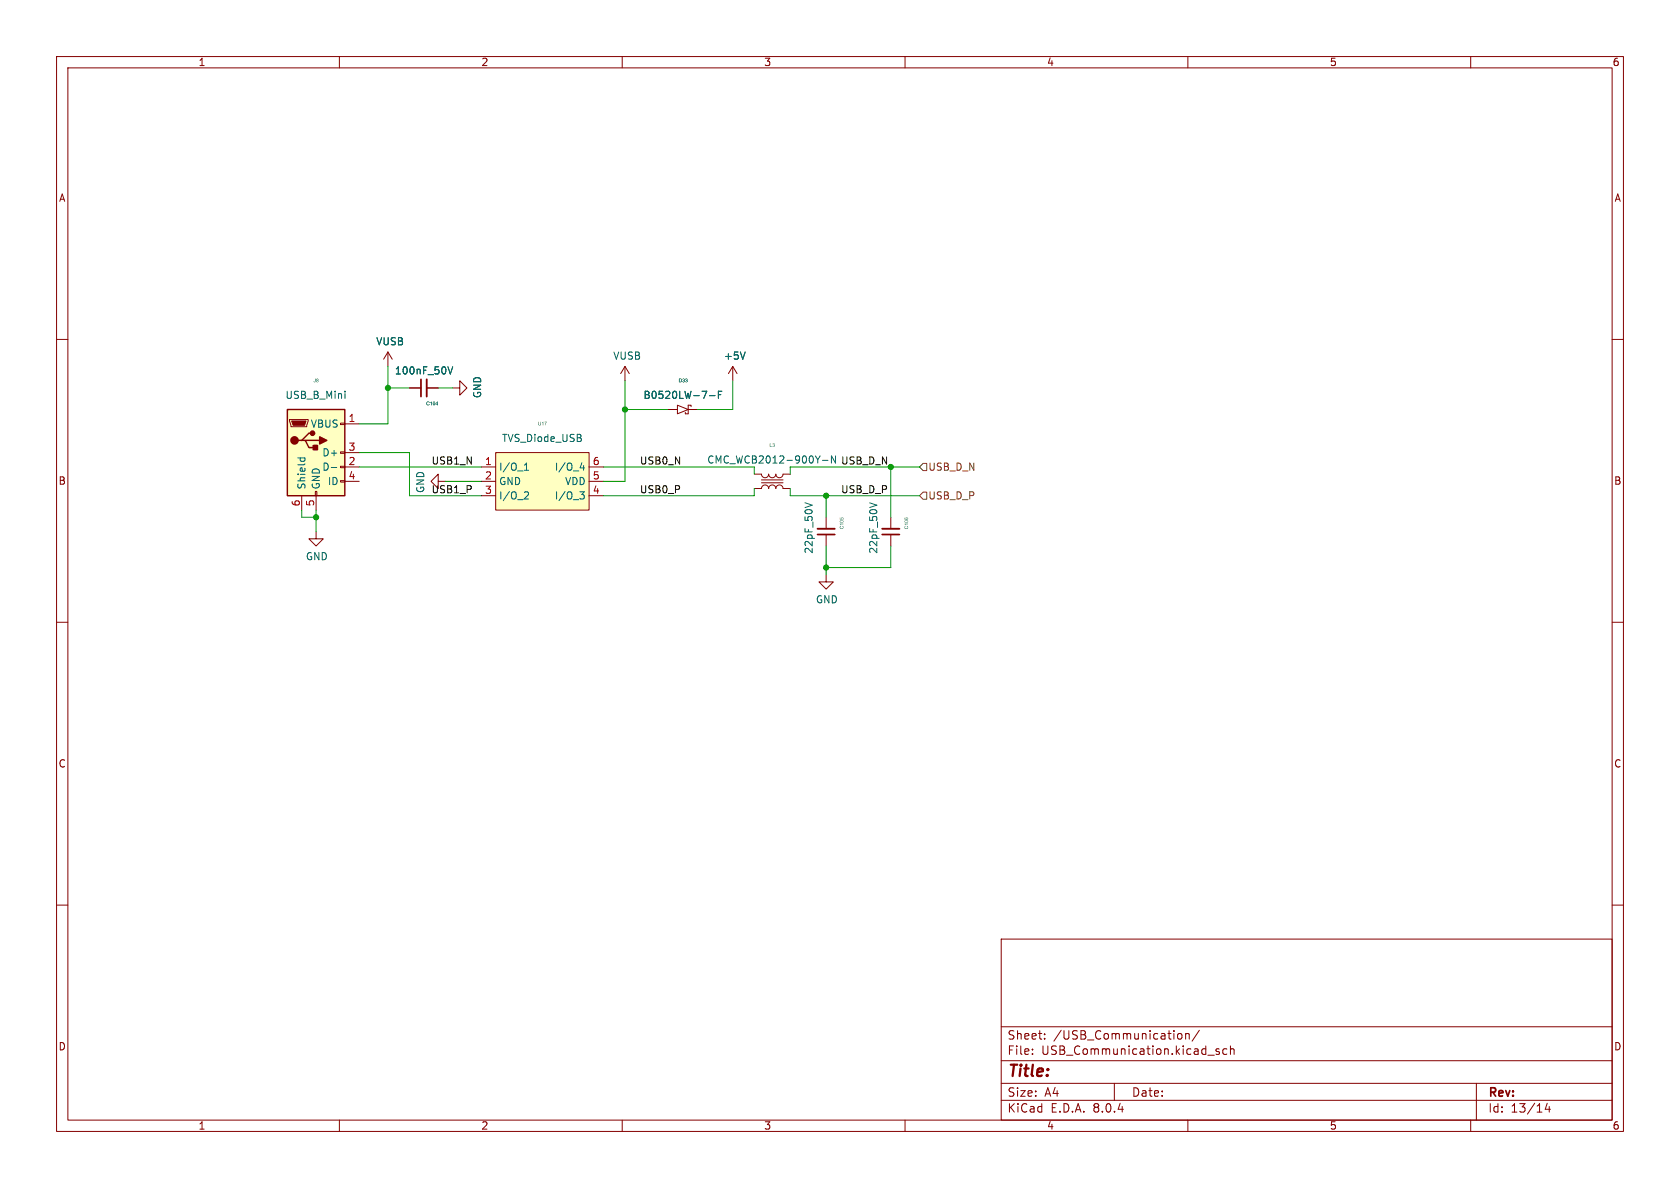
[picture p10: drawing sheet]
<svg xmlns="http://www.w3.org/2000/svg" width="297mm" height="210mm" viewBox="0 0 297 210" stroke-linecap="round" stroke-linejoin="round" font-family="sans-serif">
<g fill="none" stroke="#840000" stroke-width=".18">
<path d="M10 10h277v190h-277zM12 12h273v186h-273zM60 10v2M110 10v2M160 10v2M210 10v2M260 10v2M10 60h2M285 60h2M72.4 68.6h2M75.4 68.6h2.1M77.5 85.1v-1.3l-1.3 1.3 1.3 1.3v-1.3h1.2"/>
<path d="M10 110h2M285 110h2M10 160h2M285 160h2M177 166h108v32h-108zM60 198v2M110 198v2M160 198v2M177 194.5h108M177 191.5h108M177 187.5h108M177 181.5h108"/>
<path d="M182.5 186.3v.1M182.5 185.5v.1M184.7 183.6v.1M184.7 182.8v.1M197 191.5v3M208.3 182.8l.4-.1 .3 .3v.4l-.3 .3-.4-.1-.1-.2v-.4zM209.6 182.8l.2-.1 .4 .1v.9M209.6 182.7v1M210 198v2M212 182.1l-1.3 2M213.5 186.5h1.2M215.5 185.5l-.3-.1-.2 .2v.2l.5 .2v.3h-.5"/>
<path d="M216.9 185.5l-.4-.1-.3 .3v.4l.1 .2h.6M217.5 185.5l.2-.1 .4 .1 .1 .9M217.5 184.9v1.5M260 198v2M261 191.5v6.5M273.5 195l-.3 1.1h.9M273.9 195.6v1"/>
</g>
<path d="M75.4 67.1v3" fill="none" stroke="#840000" stroke-width=".33"/>
<path d="M74.4 67.1v3" fill="none" stroke="#840000" stroke-width=".3"/>
<path d="M79.2 64.8l.4 1.3 .4-1.3" fill="none" stroke="#006464" stroke-width=".18"/>
<path d="M87.6 80h16.5v10.2h-16.5z" fill="#ffffc2"/>
<path d="M85.1 82.6h2.5M85.1 85.1h2.5M85.1 87.6h2.5M87.6 80h16.5v10.2h-16.5zM104.1 82.6h2.6M104.1 85.1h2.6M104.1 87.6h2.6" fill="none" stroke="#840000" stroke-width=".18"/>
<path d="M92.7 83.1h.7M92.7 82.2l.4-.3v1.2M92.9 86.9l.4 .1 .1 .3-.7 .9h.7M102.5 86.9h.8l-.4 .5 .3 .1 .1 .5-.3 .2h-.3M102.6 82.7h.8M103.2 82.3v.8" fill="none" stroke="#006464" stroke-width=".18"/>
<path d="M50.8 72.4h10.2v15.2h-10.2z" fill="#ffffc2"/>
<path d="M50.8 72.4h10.2v15.2h-10.2zM53.3 77.9h.7l.6 1.2h1.3M54 77.9h2.5M55.2 76.6h-.6l-1.3 1.3h-.6" fill="none" stroke="#840000" stroke-width=".25"/>
<g fill="#840000" stroke="#840000" stroke-width=".25">
<path d="M56.5 77.2l1.3 .7-1.3 .6z"/>
<path d="M55.4 78.7h.7v.8h-.7z"/>
<circle cx="52.1" cy="77.9" r=".63"/>
<circle cx="55.2" cy="76.6" r=".38"/>
</g>
<g fill="none" stroke="#840000" stroke-width=".18">
<path d="M51.2 74.2h3.3v.2l-.3 1h-2.8zM60.2 79.9h.8v.2h-.8zM60.2 74.8h.8v.3h-.8zM61 74.9h2.5M68.6 62.2l-.8 1.3M68.6 62.2v2.6M68.6 62.2l.7 1.3M72.4 68.6h2M75.4 68.6h2.1M80 68.6h1.3v-1.3l1.2 1.3-1.2 1.3v-1.3M110.5 64.8l-.8 1.2M110.5 64.8v2.5"/>
<path d="M110.5 64.8l.8 1.2M118.1 72.4h1.7M119.8 71.6l1.9 .8-1.9 .8zM121.7 72.4h1.5M122.2 71.9v-.3h-.5v1.6h-.5v-.3M129.5 64.8l-.7 1.2M129.5 64.8v2.5M129.5 64.8l.8 1.2M53.3 87.6v2.6M55.8 86.9h.2v.7h-.2zM55.9 94v1.3h1.2l-1.2 1.2-1.3-1.2h1.3M55.9 87.6v2.6"/>
<path d="M60.2 85h.8v.2h-.8zM60.2 82.4h.8v.3h-.8zM61 82.6h2.5M61 80h2.5M61 85.1h2.5M133.3 83.8h1.3a.64 .64 0 0 0 .7 .7 .64 .64 0 0 0 .6-.7 .64 .64 0 0 0 .6 .7 .64 .64 0 0 0 .7-.7 .64 .64 0 0 0 .6 .7 .64 .64 0 0 0 .6-.7h1.3M133.3 86.4h1.3a.64 .64 0 0 1 .7-.7 .64 .64 0 0 1 .6 .7 .64 .64 0 0 1 .6-.7 .64 .64 0 0 1 .7 .7 .64 .64 0 0 1 .6-.7 .64 .64 0 0 1 .6 .7h1.3M134.6 84.8h3.8M134.6 85.3h3.8M146 91.4v2.1M146 94.5v2M157.5 91.4v2.1"/>
<path d="M157.5 94.5v2M146 101.6v1.3h1.3l-1.3 1.2-1.2-1.2h1.2"/>
</g>
<path d="M51.6 74.4h2.5l-.3 .8h-2z" fill="#840000" stroke="#840000" stroke-width=".18"/>
<g fill="none" stroke="#006464" stroke-width=".18">
<path d="M61 69.2v.1M61 69.6v.8M79.2 64.8l.4 1.3 .4-1.3M125.4 69.9h1M127 69.8h.4M127.6 69.2h-.6v1.2M131.7 62.2l-.4 1.3M52.6 81h1.3M53.1 81v.3M53.9 81v.3M58.6 82.6h.9M142.3 88.9l1.3 .4"/>
<path d="M145.4 81.4h1M147.7 80.6v1.3l-.7-1.3v1.3M153.7 88.9l1.3 .4"/>
</g>
<path d="M144.5 93.5h3.1M156 93.5h3" fill="none" stroke="#840000" stroke-width=".33"/>
<path d="M144.5 94.5h3.1M156 94.5h3" fill="none" stroke="#840000" stroke-width=".3"/>
<path d="M163.2 81.9h.6v1.3h-.6l-.6-.6zM163.2 87h.6v1.3h-.6l-.6-.7z" fill="none" stroke="#725600" stroke-width=".18"/>
<g fill="none" stroke="#009600" stroke-width=".18">
<path d="M68.6 64.8v10.1h-5.1M68.6 68.6h3.8M77.5 68.6h2.5M110.5 67.3v17.8h-3.8M110.5 72.4h7.6M129.5 67.3v5.1h-6.3M53.3 90.2v1.2h2.6M55.9 90.2v3.8M63.5 80h8.9v7.6h12.7M63.5 82.6h21.6M78.7 85.1h6.4M106.7 82.6h26.6v1.2"/>
<path d="M133.3 86.4v1.2h-26.6M139.7 86.4v1.2h22.9M146 87.6v3.8M146 96.5v5.1M157.5 96.5v3.8h-11.5M157.5 82.6v8.8M162.6 82.6h-22.9v1.2"/>
</g>
<g fill="#009600" stroke="#009600" stroke-width=".18">
<circle cx="55.9" cy="91.4" r=".46"/>
<circle cx="68.6" cy="68.6" r=".46"/>
<circle cx="110.5" cy="72.4" r=".46"/>
<circle cx="146" cy="100.3" r=".46"/>
<circle cx="146" cy="87.6" r=".46"/>
<circle cx="157.5" cy="82.6" r=".46"/>
</g>
<text font-size="2.8" fill="#840000" x="178" y="190.9">Title:</text>
<g font-size="2.1" fill="#840000">
<text x="178" y="184">Sheet:</text>
<text x="186.2" y="184">/USB_Communication/</text>
<text x="178" y="186.7">File:</text>
<text x="184.1" y="186.7">USB_Communication.kicad_sch</text>
<text x="178" y="196.9">KiCad</text>
<text x="178" y="194.1">Size:</text>
<text x="184.7" y="194.1">A4</text>
<text x="185.7" y="196.9">E.D.A.</text>
<text x="193.3" y="196.9">8.0.4</text>
<text x="200" y="194.1">Date:</text>
<text x="263" y="194.3">Rev:</text>
<text x="263" y="196.9">Id:</text>
<text x="267.1" y="196.9">13/14</text>
</g>
<g font-size="1.8" fill="#840000">
<text x="35" y="11.9">1</text>
<text x="85" y="11.9">2</text>
<text x="135" y="11.9">3</text>
<text x="185" y="11.9">4</text>
<text x="235" y="11.9">5</text>
<text x="285" y="11.9">6</text>
<text x="10.3" y="35.9">A</text>
<text x="285.3" y="35.9">A</text>
<text x="10.3" y="85.9">B</text>
<text x="285.3" y="85.9">B</text>
<text x="10.3" y="135.9">C</text>
<text x="285.3" y="135.9">C</text>
<text x="10.3" y="185.9">D</text>
<text x="285.3" y="185.9">D</text>
<text x="35" y="199.9">1</text>
<text x="85" y="199.9">2</text>
<text x="135" y="199.9">3</text>
<text x="185" y="199.9">4</text>
<text x="235" y="199.9">5</text>
<text x="285" y="199.9">6</text>
</g>
<g font-size="1.8" fill="#006464">
<text x="66.4" y="61.2">VUSB</text>
<text x="108.3" y="63.8">VUSB</text>
<text x="127.9" y="63.8">+5V</text>
<text x="50.4" y="70.7">USB_B_Mini</text>
<text x="69.7" y="66.4">100nF_50V</text>
<text x="85.3" y="70.5" transform="rotate(-90 85.3 70.5)">GND</text>
<text x="113.7" y="70.7">B0520LW-7-F</text>
<text x="54.8" y="75.8">VBUS</text>
<text x="56.9" y="83.4">D-</text>
<text x="56.9" y="80.9">D+</text>
<text x="88.1" y="83.4">I/O_1</text>
<text x="88.6" y="78.3">TVS_Diode_USB</text>
<text x="98" y="83.4">I/O_4</text>
<text x="124.9" y="82.1">CMC_WCB2012-900Y-N</text>
<text x="54.2" y="86.6" transform="rotate(-90 54.2 86.6)">Shield</text>
<text x="56.7" y="86.6" transform="rotate(-90 56.7 86.6)">GND</text>
<text x="57.9" y="86">ID</text>
<text x="75.2" y="87.3" transform="rotate(-90 75.2 87.3)">GND</text>
<text x="88.1" y="86">GND</text>
<text x="88.1" y="88.5">I/O_2</text>
<text x="98" y="88.5">I/O_3</text>
<text x="99.8" y="86">VDD</text>
<text x="54" y="99.2">GND</text>
<text x="143.9" y="98" transform="rotate(-90 143.9 98)">22pF_50V</text>
<text x="155.3" y="98" transform="rotate(-90 155.3 98)">22pF_50V</text>
<text x="144.1" y="106.9">GND</text>
</g>
<g font-size="1.8" fill="#a90000">
<text x="61.5" y="74.7">1</text>
<text x="61.5" y="82.3">2</text>
<text x="61.5" y="79.8">3</text>
<text x="85.7" y="82.3">1</text>
<text x="104.7" y="82.3">6</text>
<text x="53.1" y="89.6" transform="rotate(-90 53.1 89.6)">6</text>
<text x="55.6" y="89.6" transform="rotate(-90 55.6 89.6)">5</text>
<text x="61.5" y="84.8">4</text>
<text x="85.7" y="84.8">2</text>
<text x="85.7" y="87.4">3</text>
<text x="104.7" y="87.4">4</text>
<text x="104.7" y="84.8">5</text>
</g>
<g font-size="1.8" fill="#0f0f0f">
<text x="76.2" y="82.2">USB1_N</text>
<text x="113" y="82.2">USB0_N</text>
<text x="148.6" y="82.2">USB_D_N</text>
<text x="76.2" y="87.3">USB1_P</text>
<text x="113" y="87.3">USB0_P</text>
<text x="148.6" y="87.3">USB_D_P</text>
</g>
<g font-size="1.8" fill="#725600">
<text x="164" y="83.4">USB_D_N</text>
<text x="164" y="88.5">USB_D_P</text>
</g>
<g font-size=".9" fill="#006464">
<text x="55.4" y="67.8">J8</text>
<text x="75.3" y="71.9">C104</text>
<text x="120" y="67.8">D33</text>
<text x="95.1" y="75.4">U17</text>
<text x="136" y="79.2">L3</text>
<text x="149.3" y="93.6" transform="rotate(-90 149.3 93.6)">C105</text>
<text x="160.8" y="93.6" transform="rotate(-90 160.8 93.6)">C106</text>
</g>
</svg>
